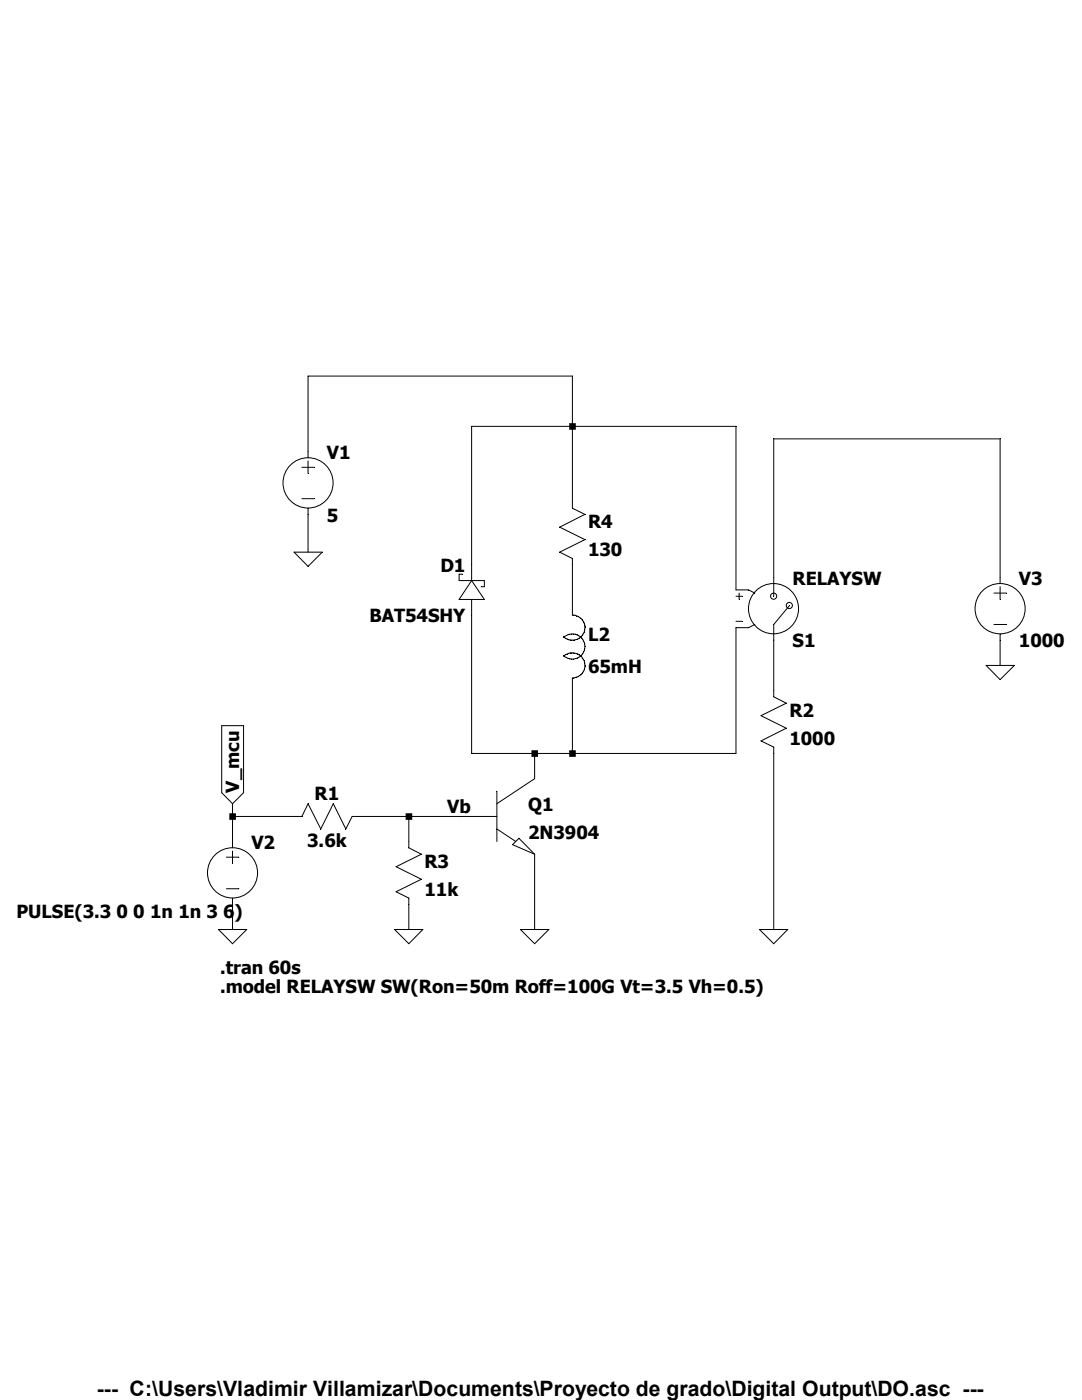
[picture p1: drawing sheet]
<svg xmlns="http://www.w3.org/2000/svg" width="216mm" height="279mm" viewBox="0 0 216 279" stroke-linecap="round" stroke-linejoin="round" font-family="sans-serif">
<g fill="none" stroke="#000" stroke-width=".2">
<path d="M60.2 93.3h2.5M60.2 99.5h2.5M61.5 91.4v-16.3h52.7v26.3l2.5 1.3-5 2.5 5 2.5-5 2.5 2.5 1.3v11.3a2.51 2.51 0 0 1 2.3 3.4 2.51 2.51 0 0 1-4.1 .8M61.5 92v2.5M58.7 110.2h5.6l-2.8 2.8zM61.5 101.4v8.8M92.2 114.6h-.6v1.3h5v1.2h-.6M94.1 119.6v30.8h52.8v-25.1h2.5l1.2-.7M94.1 115.9v-30.8h52.8v32.6h2.5l1.2 .7M94.1 115.9l2.5 3.7h-5zM146.9 119h1.2M147.5 118.4v1.2"/>
<path d="M198.3 118.4h2.5M199.6 116.5v-28.9h-45.2v31.4M199.6 117.1v2.5M112.4 131a2.51 2.51 0 0 1 4.1 .8 2.51 2.51 0 0 1-2.3 3.5v15.1M112.4 127.3a2.5 2.5 0 0 1 3.6 0 2.5 2.5 0 0 1 0 3.5 2.5 2.5 0 0 1-3.6 0M146.9 124h1.2M157.5 120.9l-3.1 3.7v14.5l2.5 1.2-5.1 2.5 5.1 2.5-5.1 2.6 2.6 1.2v36.4M196.8 132.8h5.6l-2.8 2.8zM198.3 124.6h2.5M199.6 126.5v6.3M44.2 144.8h4.4v13.4l-2.2 2.2-2.2-2.2zM99.1 157.9v10"/>
<path d="M106.7 150.4v5l-7.6 5M45.2 171.1h2.5M45.2 177.4h2.5M46.4 162.9h13.8l1.3-2.5 2.5 5 2.5-5 2.5 5 1.3-2.5h28.8M46.4 160.4v8.8M46.4 169.8v2.5M46.4 179.2v6.3M81.6 162.9v6.3l2.5 1.3-5.1 2.5 5.1 2.5-5.1 2.5 2.6 1.2v6.3M99.1 165.4l3.8 2.5M102.3 168.6l1.2-1.3 3.2 3.2zM106.7 170.5v15M43.6 185.5h5.6l-2.8 2.8z"/>
<path d="M78.7 185.5h5.7l-2.8 2.8zM103.8 185.5h5.7l-2.8 2.8zM151.6 185.5h5.6l-2.8 2.8z"/>
<circle cx="61.5" cy="96.4" r="5"/>
<circle cx="154.4" cy="119" r=".61"/>
<circle cx="154.3" cy="121.5" r="5"/>
<circle cx="157.5" cy="120.8" r=".61"/>
<circle cx="199.5" cy="121.5" r="5"/>
<circle cx="46.4" cy="174.2" r="5"/>
</g>
<path d="M45.8 162.3h1.3v1.3h-1.3zM80.9 162.3h1.4v1.3h-1.4zM106 149.7h1.4v1.3h-1.4zM113.6 84.5h1.3v1.3h-1.3zM113.6 149.7h1.3v1.3h-1.3z" fill-rule="evenodd" fill="#000"/>
<text font-size="4.2" x="19.3" y="278.7">--- C:\Users\Vladimir Villamizar\Documents\Proyecto de grado\Digital Output\DO.asc ---</text>
<g font-size="3.6">
<text x="65.2" y="91.6">V1</text>
<text x="65.2" y="104.1">5</text>
<text x="117.3" y="105.4">R4</text>
<text x="117.3" y="111">130</text>
<text x="87.9" y="114.1">D1</text>
<text x="158.2" y="116.7">RELAYSW</text>
<text x="203.3" y="116.7">V3</text>
<text x="73.7" y="124.2">BAT54SHY</text>
<text x="117.3" y="128">L2</text>
<text x="158.2" y="129.2">S1</text>
<text x="203.3" y="129.2">1000</text>
<text x="117.3" y="134.2">65mH</text>
<text x="157.5" y="143">R2</text>
<text x="157.5" y="148.7">1000</text>
<text x="47.8" y="158.2" transform="rotate(-90 47.8 158.2)">V_mcu</text>
<text x="62.8" y="159.6">R1</text>
<text x="105.4" y="161.8">Q1</text>
<text x="89.2" y="162.2">Vb</text>
<text x="105.4" y="167.5">2N3904</text>
<text x="50.2" y="169.4">V2</text>
<text x="61.3" y="169">3.6k</text>
<text x="84.7" y="173.1">R3</text>
<text x="84.7" y="178.8">11k</text>
<text x="3.3" y="183.2">PULSE(3.3 0 0 1n 1n 3 6)</text>
<text x="43.9" y="194.5">.tran 60s</text>
<text x="43.9" y="198.2">.model RELAYSW SW(Ron=50m Roff=100G Vt=3.5 Vh=0.5)</text>
</g>
</svg>
